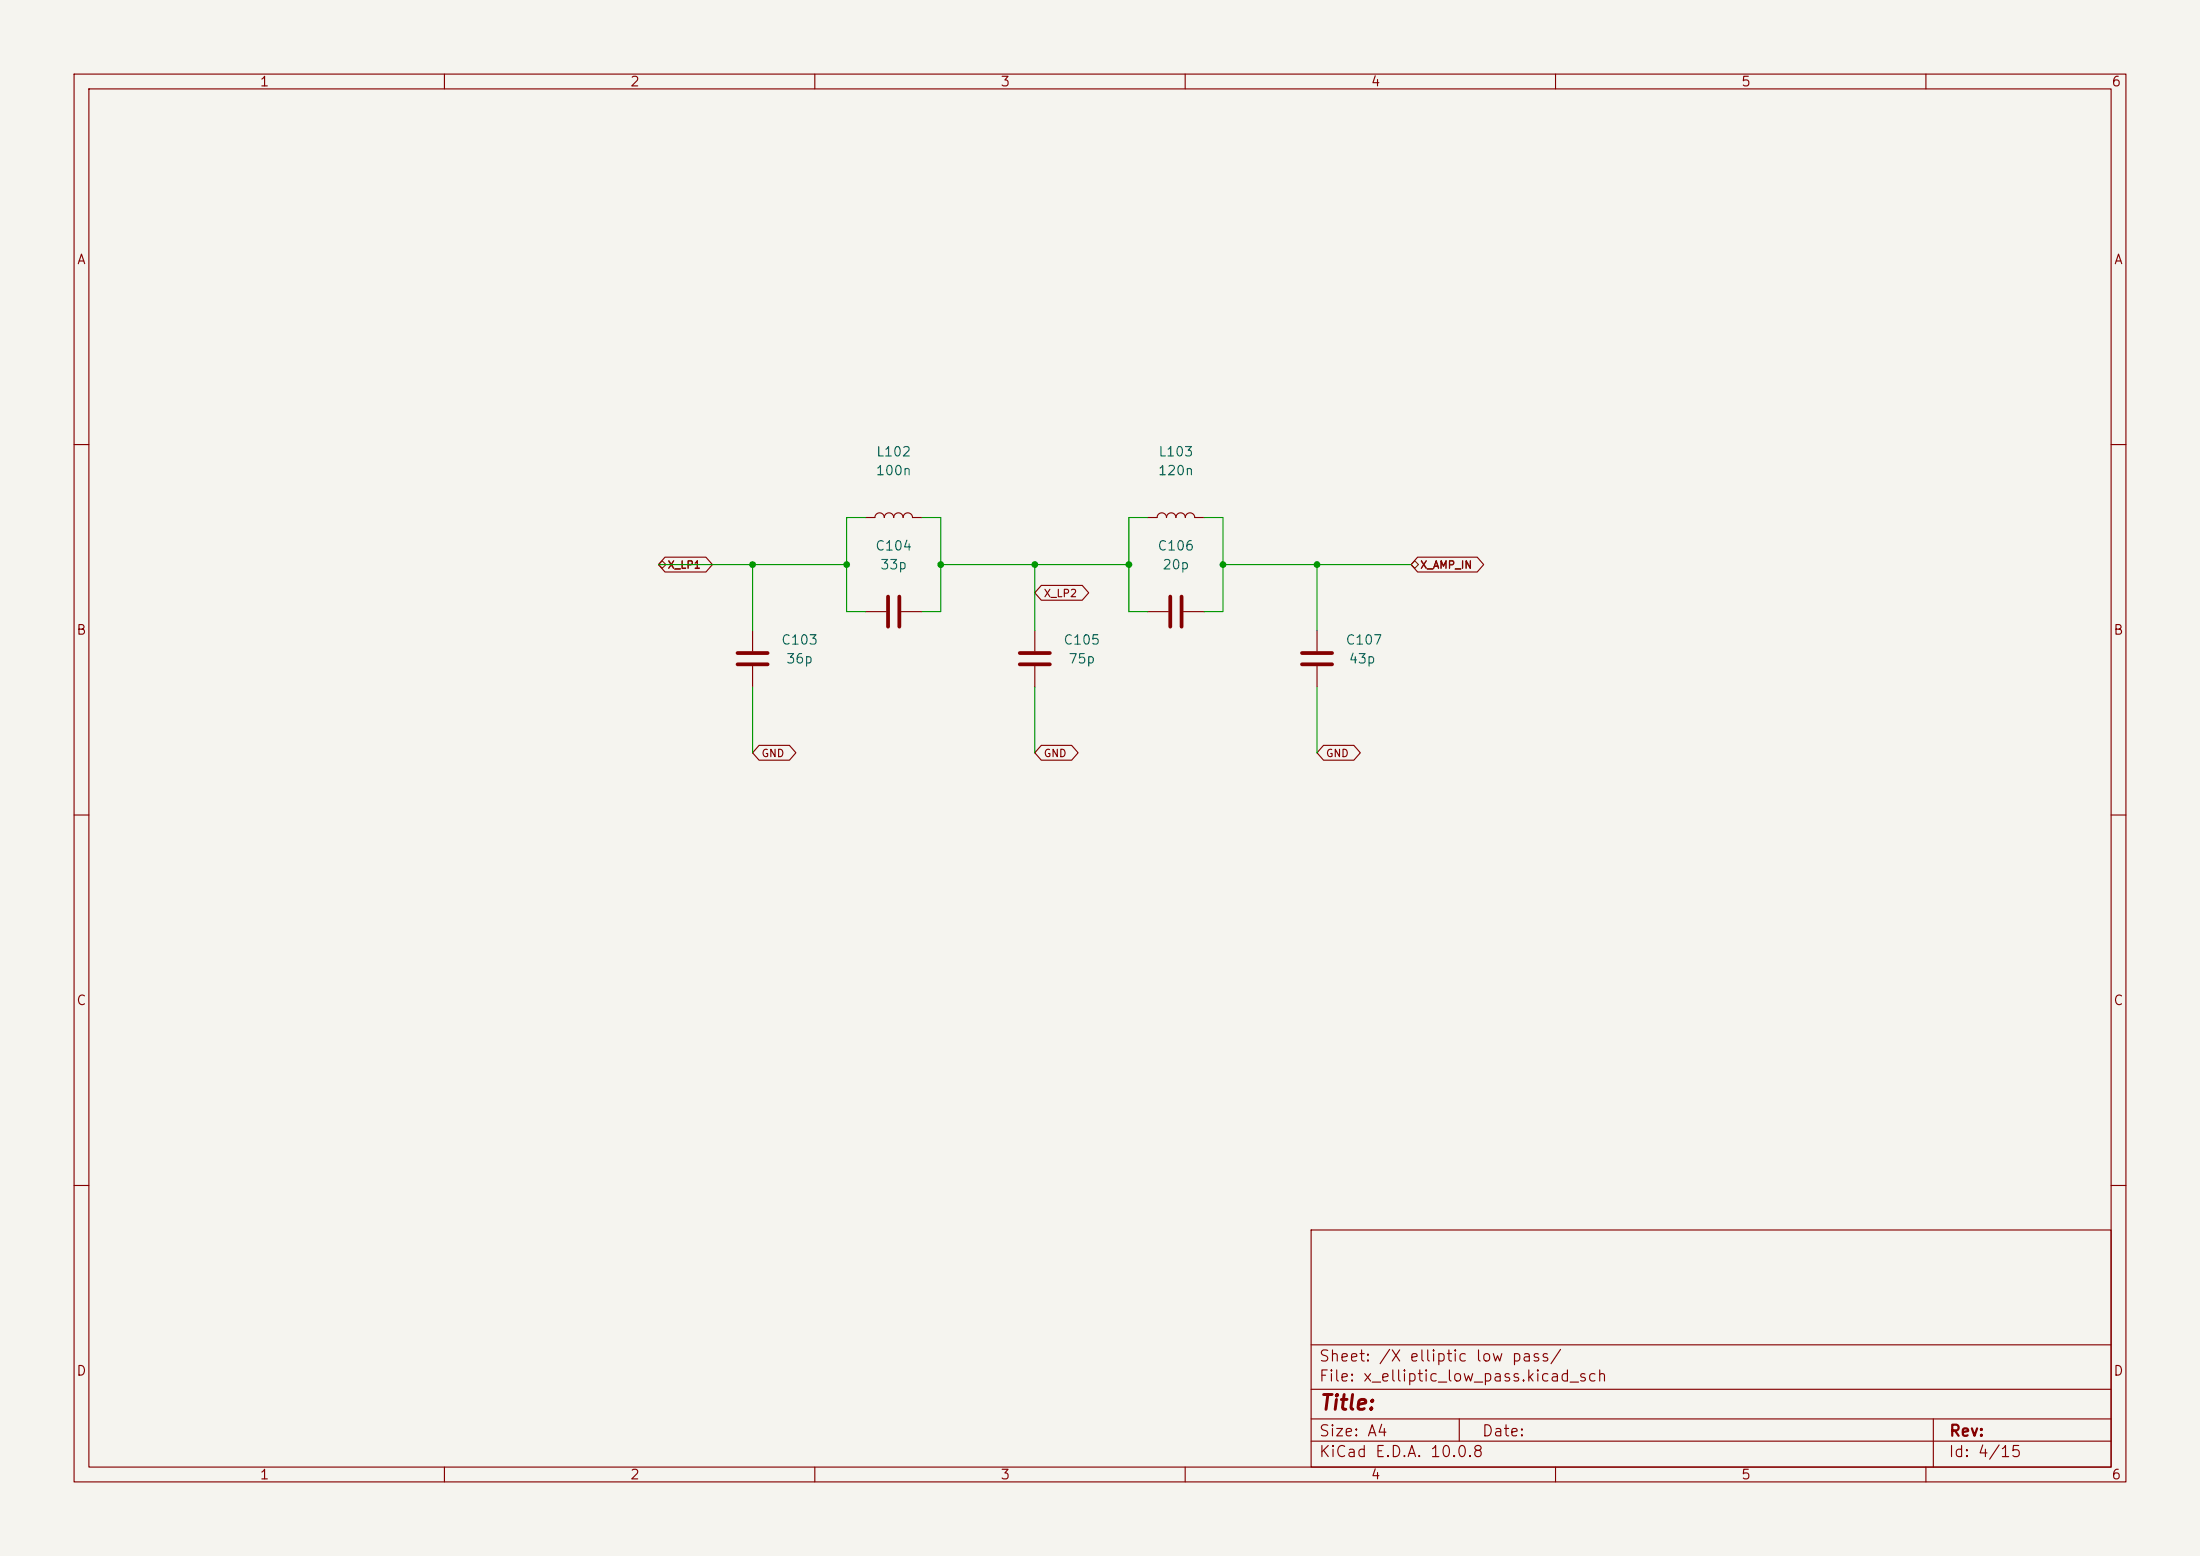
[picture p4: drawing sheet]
(kicad_sch
(version 20260306)
(generator "eeschema")
(paper "A4")
(lib_symbols (symbol "review:C105" (pin_numbers (hide yes)) (pin_names (offset 0.254)) (exclude_from_sim no) (in_bom yes) (on_board yes) (in_pos_files yes) (duplicate_pin_numbers_are_jumpers no) (property "Reference" "C" (at 0.635 2.54 0) (show_name no) (do_not_autoplace no) (effects (font (size 1.27 1.27)) (justify left))) (property "Value" "C" (at 0.635 -2.54 0) (show_name no) (do_not_autoplace no) (effects (font (size 1.27 1.27)) (justify left))) (property "Footprint" "" (at 0.9652 -3.81 0) (show_name no) (do_not_autoplace no) (hide yes) (effects (font (size 1.27 1.27)))) (property "Datasheet" "" (at 0 0 0) (show_name no) (do_not_autoplace no) (hide yes) (effects (font (size 1.27 1.27)))) (property "Description" "Unpolarized capacitor" (at 0 0 0) (show_name no) (do_not_autoplace no) (hide yes) (effects (font (size 1.27 1.27)))) (property "ki_keywords" "cap capacitor" (at 0 0 0) (show_name no) (do_not_autoplace no) (hide yes) (effects (font (size 1.27 1.27)))) (property "ki_fp_filters" "C_*" (at 0 0 0) (show_name no) (do_not_autoplace no) (hide yes) (effects (font (size 1.27 1.27)))) (symbol "C105_0_1" (polyline (pts (xy -2.032 0.762) (xy 2.032 0.762)) (stroke (width 0.508) (type default)) (fill (type none))) (polyline (pts (xy -2.032 -0.762) (xy 2.032 -0.762)) (stroke (width 0.508) (type default)) (fill (type none)))) (symbol "C105_1_1" (pin passive line (at 0 3.81 270) (length 2.794) (name "" (effects (font (size 1.27 1.27)))) (number "2" (effects (font (size 1.27 1.27))))) (pin passive line (at 0 -3.81 90) (length 2.794) (name "" (effects (font (size 1.27 1.27)))) (number "1" (effects (font (size 1.27 1.27)))))) (embedded_fonts no)) (symbol "review:C103" (pin_numbers (hide yes)) (pin_names (offset 0.254)) (exclude_from_sim no) (in_bom yes) (on_board yes) (in_pos_files yes) (duplicate_pin_numbers_are_jumpers no) (property "Reference" "C" (at 0.635 2.54 0) (show_name no) (do_not_autoplace no) (effects (font (size 1.27 1.27)) (justify left))) (property "Value" "C" (at 0.635 -2.54 0) (show_name no) (do_not_autoplace no) (effects (font (size 1.27 1.27)) (justify left))) (property "Footprint" "" (at 0.9652 -3.81 0) (show_name no) (do_not_autoplace no) (hide yes) (effects (font (size 1.27 1.27)))) (property "Datasheet" "" (at 0 0 0) (show_name no) (do_not_autoplace no) (hide yes) (effects (font (size 1.27 1.27)))) (property "Description" "Unpolarized capacitor" (at 0 0 0) (show_name no) (do_not_autoplace no) (hide yes) (effects (font (size 1.27 1.27)))) (property "ki_keywords" "cap capacitor" (at 0 0 0) (show_name no) (do_not_autoplace no) (hide yes) (effects (font (size 1.27 1.27)))) (property "ki_fp_filters" "C_*" (at 0 0 0) (show_name no) (do_not_autoplace no) (hide yes) (effects (font (size 1.27 1.27)))) (symbol "C103_0_1" (polyline (pts (xy -2.032 0.762) (xy 2.032 0.762)) (stroke (width 0.508) (type default)) (fill (type none))) (polyline (pts (xy -2.032 -0.762) (xy 2.032 -0.762)) (stroke (width 0.508) (type default)) (fill (type none)))) (symbol "C103_1_1" (pin passive line (at 0 3.81 270) (length 2.794) (name "" (effects (font (size 1.27 1.27)))) (number "2" (effects (font (size 1.27 1.27))))) (pin passive line (at 0 -3.81 90) (length 2.794) (name "" (effects (font (size 1.27 1.27)))) (number "1" (effects (font (size 1.27 1.27)))))) (embedded_fonts no)) (symbol "review:L103" (pin_numbers (hide yes)) (pin_names (offset 1.016) (hide yes)) (exclude_from_sim no) (in_bom yes) (on_board yes) (in_pos_files yes) (duplicate_pin_numbers_are_jumpers no) (property "Reference" "L" (at -1.27 0 90) (show_name no) (do_not_autoplace no) (effects (font (size 1.27 1.27)))) (property "Value" "L" (at 1.905 0 90) (show_name no) (do_not_autoplace no) (effects (font (size 1.27 1.27)))) (property "Footprint" "" (at 0 0 0) (show_name no) (do_not_autoplace no) (hide yes) (effects (font (size 1.27 1.27)))) (property "Datasheet" "" (at 0 0 0) (show_name no) (do_not_autoplace no) (hide yes) (effects (font (size 1.27 1.27)))) (property "Description" "Inductor" (at 0 0 0) (show_name no) (do_not_autoplace no) (hide yes) (effects (font (size 1.27 1.27)))) (property "ki_keywords" "inductor choke coil reactor magnetic" (at 0 0 0) (show_name no) (do_not_autoplace no) (hide yes) (effects (font (size 1.27 1.27)))) (property "ki_fp_filters" "Choke_* *Coil* Inductor_* L_*" (at 0 0 0) (show_name no) (do_not_autoplace no) (hide yes) (effects (font (size 1.27 1.27)))) (symbol "L103_0_1" (arc (start 0 2.54) (mid 0.6323 1.905) (end 0 1.27) (stroke (width 0) (type default)) (fill (type none))) (arc (start 0 1.27) (mid 0.6323 0.635) (end 0 0) (stroke (width 0) (type default)) (fill (type none))) (arc (start 0 0) (mid 0.6323 -0.635) (end 0 -1.27) (stroke (width 0) (type default)) (fill (type none))) (arc (start 0 -1.27) (mid 0.6323 -1.905) (end 0 -2.54) (stroke (width 0) (type default)) (fill (type none)))) (symbol "L103_1_1" (pin passive line (at 0 3.81 270) (length 1.27) (name "1" (effects (font (size 1.27 1.27)))) (number "2" (effects (font (size 1.27 1.27))))) (pin passive line (at 0 -3.81 90) (length 1.27) (name "2" (effects (font (size 1.27 1.27)))) (number "1" (effects (font (size 1.27 1.27)))))) (embedded_fonts no)) (symbol "review:C104" (pin_numbers (hide yes)) (pin_names (offset 0.254)) (exclude_from_sim no) (in_bom yes) (on_board yes) (in_pos_files yes) (duplicate_pin_numbers_are_jumpers no) (property "Reference" "C" (at 0.635 2.54 0) (show_name no) (do_not_autoplace no) (effects (font (size 1.27 1.27)) (justify left))) (property "Value" "C" (at 0.635 -2.54 0) (show_name no) (do_not_autoplace no) (effects (font (size 1.27 1.27)) (justify left))) (property "Footprint" "" (at 0.9652 -3.81 0) (show_name no) (do_not_autoplace no) (hide yes) (effects (font (size 1.27 1.27)))) (property "Datasheet" "" (at 0 0 0) (show_name no) (do_not_autoplace no) (hide yes) (effects (font (size 1.27 1.27)))) (property "Description" "Unpolarized capacitor" (at 0 0 0) (show_name no) (do_not_autoplace no) (hide yes) (effects (font (size 1.27 1.27)))) (property "ki_keywords" "cap capacitor" (at 0 0 0) (show_name no) (do_not_autoplace no) (hide yes) (effects (font (size 1.27 1.27)))) (property "ki_fp_filters" "C_*" (at 0 0 0) (show_name no) (do_not_autoplace no) (hide yes) (effects (font (size 1.27 1.27)))) (symbol "C104_0_1" (polyline (pts (xy -2.032 0.762) (xy 2.032 0.762)) (stroke (width 0.508) (type default)) (fill (type none))) (polyline (pts (xy -2.032 -0.762) (xy 2.032 -0.762)) (stroke (width 0.508) (type default)) (fill (type none)))) (symbol "C104_1_1" (pin passive line (at 0 3.81 270) (length 2.794) (name "" (effects (font (size 1.27 1.27)))) (number "2" (effects (font (size 1.27 1.27))))) (pin passive line (at 0 -3.81 90) (length 2.794) (name "" (effects (font (size 1.27 1.27)))) (number "1" (effects (font (size 1.27 1.27)))))) (embedded_fonts no)) (symbol "review:C106" (pin_numbers (hide yes)) (pin_names (offset 0.254)) (exclude_from_sim no) (in_bom yes) (on_board yes) (in_pos_files yes) (duplicate_pin_numbers_are_jumpers no) (property "Reference" "C" (at 0.635 2.54 0) (show_name no) (do_not_autoplace no) (effects (font (size 1.27 1.27)) (justify left))) (property "Value" "C" (at 0.635 -2.54 0) (show_name no) (do_not_autoplace no) (effects (font (size 1.27 1.27)) (justify left))) (property "Footprint" "" (at 0.9652 -3.81 0) (show_name no) (do_not_autoplace no) (hide yes) (effects (font (size 1.27 1.27)))) (property "Datasheet" "" (at 0 0 0) (show_name no) (do_not_autoplace no) (hide yes) (effects (font (size 1.27 1.27)))) (property "Description" "Unpolarized capacitor" (at 0 0 0) (show_name no) (do_not_autoplace no) (hide yes) (effects (font (size 1.27 1.27)))) (property "ki_keywords" "cap capacitor" (at 0 0 0) (show_name no) (do_not_autoplace no) (hide yes) (effects (font (size 1.27 1.27)))) (property "ki_fp_filters" "C_*" (at 0 0 0) (show_name no) (do_not_autoplace no) (hide yes) (effects (font (size 1.27 1.27)))) (symbol "C106_0_1" (polyline (pts (xy -2.032 0.762) (xy 2.032 0.762)) (stroke (width 0.508) (type default)) (fill (type none))) (polyline (pts (xy -2.032 -0.762) (xy 2.032 -0.762)) (stroke (width 0.508) (type default)) (fill (type none)))) (symbol "C106_1_1" (pin passive line (at 0 3.81 270) (length 2.794) (name "" (effects (font (size 1.27 1.27)))) (number "2" (effects (font (size 1.27 1.27))))) (pin passive line (at 0 -3.81 90) (length 2.794) (name "" (effects (font (size 1.27 1.27)))) (number "1" (effects (font (size 1.27 1.27)))))) (embedded_fonts no)) (symbol "review:L102" (pin_numbers (hide yes)) (pin_names (offset 1.016) (hide yes)) (exclude_from_sim no) (in_bom yes) (on_board yes) (in_pos_files yes) (duplicate_pin_numbers_are_jumpers no) (property "Reference" "L" (at -1.27 0 90) (show_name no) (do_not_autoplace no) (effects (font (size 1.27 1.27)))) (property "Value" "L" (at 1.905 0 90) (show_name no) (do_not_autoplace no) (effects (font (size 1.27 1.27)))) (property "Footprint" "" (at 0 0 0) (show_name no) (do_not_autoplace no) (hide yes) (effects (font (size 1.27 1.27)))) (property "Datasheet" "" (at 0 0 0) (show_name no) (do_not_autoplace no) (hide yes) (effects (font (size 1.27 1.27)))) (property "Description" "Inductor" (at 0 0 0) (show_name no) (do_not_autoplace no) (hide yes) (effects (font (size 1.27 1.27)))) (property "ki_keywords" "inductor choke coil reactor magnetic" (at 0 0 0) (show_name no) (do_not_autoplace no) (hide yes) (effects (font (size 1.27 1.27)))) (property "ki_fp_filters" "Choke_* *Coil* Inductor_* L_*" (at 0 0 0) (show_name no) (do_not_autoplace no) (hide yes) (effects (font (size 1.27 1.27)))) (symbol "L102_0_1" (arc (start 0 2.54) (mid 0.6323 1.905) (end 0 1.27) (stroke (width 0) (type default)) (fill (type none))) (arc (start 0 1.27) (mid 0.6323 0.635) (end 0 0) (stroke (width 0) (type default)) (fill (type none))) (arc (start 0 0) (mid 0.6323 -0.635) (end 0 -1.27) (stroke (width 0) (type default)) (fill (type none))) (arc (start 0 -1.27) (mid 0.6323 -1.905) (end 0 -2.54) (stroke (width 0) (type default)) (fill (type none)))) (symbol "L102_1_1" (pin passive line (at 0 3.81 270) (length 1.27) (name "1" (effects (font (size 1.27 1.27)))) (number "2" (effects (font (size 1.27 1.27))))) (pin passive line (at 0 -3.81 90) (length 1.27) (name "2" (effects (font (size 1.27 1.27)))) (number "1" (effects (font (size 1.27 1.27)))))) (embedded_fonts no)) (symbol "review:C107" (pin_numbers (hide yes)) (pin_names (offset 0.254)) (exclude_from_sim no) (in_bom yes) (on_board yes) (in_pos_files yes) (duplicate_pin_numbers_are_jumpers no) (property "Reference" "C" (at 0.635 2.54 0) (show_name no) (do_not_autoplace no) (effects (font (size 1.27 1.27)) (justify left))) (property "Value" "C" (at 0.635 -2.54 0) (show_name no) (do_not_autoplace no) (effects (font (size 1.27 1.27)) (justify left))) (property "Footprint" "" (at 0.9652 -3.81 0) (show_name no) (do_not_autoplace no) (hide yes) (effects (font (size 1.27 1.27)))) (property "Datasheet" "" (at 0 0 0) (show_name no) (do_not_autoplace no) (hide yes) (effects (font (size 1.27 1.27)))) (property "Description" "Unpolarized capacitor" (at 0 0 0) (show_name no) (do_not_autoplace no) (hide yes) (effects (font (size 1.27 1.27)))) (property "ki_keywords" "cap capacitor" (at 0 0 0) (show_name no) (do_not_autoplace no) (hide yes) (effects (font (size 1.27 1.27)))) (property "ki_fp_filters" "C_*" (at 0 0 0) (show_name no) (do_not_autoplace no) (hide yes) (effects (font (size 1.27 1.27)))) (symbol "C107_0_1" (polyline (pts (xy -2.032 0.762) (xy 2.032 0.762)) (stroke (width 0.508) (type default)) (fill (type none))) (polyline (pts (xy -2.032 -0.762) (xy 2.032 -0.762)) (stroke (width 0.508) (type default)) (fill (type none)))) (symbol "C107_1_1" (pin passive line (at 0 3.81 270) (length 2.794) (name "" (effects (font (size 1.27 1.27)))) (number "2" (effects (font (size 1.27 1.27))))) (pin passive line (at 0 -3.81 90) (length 2.794) (name "" (effects (font (size 1.27 1.27)))) (number "1" (effects (font (size 1.27 1.27)))))) (embedded_fonts no)))
(symbol (lib_id "review:C105") (at 139.7 88.9 180) (unit 1) (body_style 1) (exclude_from_sim no) (in_bom yes) (on_board yes) (in_pos_files yes) (dnp no) (property "Reference" "C105" (at 146.05 86.36 0) (show_name no) (do_not_autoplace no) (effects (font (size 1.27 1.27)))) (property "Value" "75p" (at 146.05 88.9 0) (show_name no) (do_not_autoplace no) (effects (font (size 1.27 1.27)))) (property "Footprint" "metantenna:0805" (at 138.7348 85.09 0) (hide yes) (show_name no) (do_not_autoplace no) (effects (font (size 1.27 1.27)))) (property "Datasheet" "https://yageogroup.com/download/specsheet/CC0805JRNPO9BN750" (at 139.7 88.9 0) (hide yes) (show_name no) (do_not_autoplace no) (effects (font (size 1.27 1.27)))) (property "Description" "Cost-down candidate; CC0805JRNPO9BN750; +/-5%; RF characterization required" (at 139.7 88.9 0) (show_name no) (do_not_autoplace no) (effects (font (size 1.27 1.27)) (hide yes))) (property "MPN" "CC0805JRNPO9BN750" (at 0 0 0) (effects (font (size 1 1)) (hide yes))))
(symbol (lib_id "review:C103") (at 101.6 88.9 180) (unit 1) (body_style 1) (exclude_from_sim no) (in_bom yes) (on_board yes) (in_pos_files yes) (dnp no) (property "Reference" "C103" (at 107.95 86.36 0) (show_name no) (do_not_autoplace no) (effects (font (size 1.27 1.27)))) (property "Value" "36p" (at 107.95 88.9 0) (show_name no) (do_not_autoplace no) (effects (font (size 1.27 1.27)))) (property "Footprint" "metantenna:0805" (at 100.6348 85.09 0) (hide yes) (show_name no) (do_not_autoplace no) (effects (font (size 1.27 1.27)))) (property "Datasheet" "https://yageogroup.com/download/specsheet/CC0805JRNPO9BN360" (at 101.6 88.9 0) (hide yes) (show_name no) (do_not_autoplace no) (effects (font (size 1.27 1.27)))) (property "Description" "Cost-down candidate; CC0805JRNPO9BN360; +/-5%; RF characterization required" (at 101.6 88.9 0) (show_name no) (do_not_autoplace no) (effects (font (size 1.27 1.27)) (hide yes))) (property "MPN" "CC0805JRNPO9BN360" (at 0 0 0) (effects (font (size 1 1)) (hide yes))))
(symbol (lib_id "review:L103") (at 158.75 69.85 270) (mirror x) (unit 1) (body_style 1) (exclude_from_sim no) (in_bom yes) (on_board yes) (in_pos_files yes) (dnp no) (property "Reference" "L103" (at 158.75 60.96 90) (show_name no) (do_not_autoplace no) (effects (font (size 1.27 1.27)))) (property "Value" "120n" (at 158.75 63.5 90) (show_name no) (do_not_autoplace no) (effects (font (size 1.27 1.27)))) (property "Footprint" "metantenna:0805" (at 158.75 69.85 0) (hide yes) (show_name no) (do_not_autoplace no) (effects (font (size 1.27 1.27)))) (property "Datasheet" "" (at 158.75 69.85 0) (hide yes) (show_name no) (do_not_autoplace no) (effects (font (size 1.27 1.27)))) (property "Description" "" (at 158.75 69.85 0) (show_name no) (do_not_autoplace no) (effects (font (size 1.27 1.27)) (hide yes))) (property "MPN" "0805HP-121XGRC" (at 0 0 0) (effects (font (size 1 1)) (hide yes))))
(symbol (lib_id "review:C104") (at 120.65 82.55 270) (unit 1) (body_style 1) (exclude_from_sim no) (in_bom yes) (on_board yes) (in_pos_files yes) (dnp no) (property "Reference" "C104" (at 120.65 73.66 90) (show_name no) (do_not_autoplace no) (effects (font (size 1.27 1.27)))) (property "Value" "33p" (at 120.65 76.2 90) (show_name no) (do_not_autoplace no) (effects (font (size 1.27 1.27)))) (property "Footprint" "metantenna:0805" (at 116.84 83.5152 0) (hide yes) (show_name no) (do_not_autoplace no) (effects (font (size 1.27 1.27)))) (property "Datasheet" "https://yageogroup.com/download/specsheet/CC0805JRNPO9BN330" (at 120.65 82.55 0) (hide yes) (show_name no) (do_not_autoplace no) (effects (font (size 1.27 1.27)))) (property "Description" "Cost-down candidate; CC0805JRNPO9BN330; +/-5%; RF characterization required" (at 120.65 82.55 0) (show_name no) (do_not_autoplace no) (effects (font (size 1.27 1.27)) (hide yes))) (property "MPN" "CC0805JRNPO9BN330" (at 0 0 0) (effects (font (size 1 1)) (hide yes))))
(symbol (lib_id "review:C106") (at 158.75 82.55 270) (unit 1) (body_style 1) (exclude_from_sim no) (in_bom yes) (on_board yes) (in_pos_files yes) (dnp no) (property "Reference" "C106" (at 158.75 73.66 90) (show_name no) (do_not_autoplace no) (effects (font (size 1.27 1.27)))) (property "Value" "20p" (at 158.75 76.2 90) (show_name no) (do_not_autoplace no) (effects (font (size 1.27 1.27)))) (property "Footprint" "metantenna:0805" (at 154.94 83.5152 0) (hide yes) (show_name no) (do_not_autoplace no) (effects (font (size 1.27 1.27)))) (property "Datasheet" "https://yageogroup.com/download/specsheet/CC0805JRNPO9BN200" (at 158.75 82.55 0) (hide yes) (show_name no) (do_not_autoplace no) (effects (font (size 1.27 1.27)))) (property "Description" "Cost-down candidate; CC0805JRNPO9BN200; +/-5%; RF characterization required" (at 158.75 82.55 0) (show_name no) (do_not_autoplace no) (effects (font (size 1.27 1.27)) (hide yes))) (property "MPN" "CC0805JRNPO9BN200" (at 0 0 0) (effects (font (size 1 1)) (hide yes))))
(symbol (lib_id "review:L102") (at 120.65 69.85 270) (mirror x) (unit 1) (body_style 1) (exclude_from_sim no) (in_bom yes) (on_board yes) (in_pos_files yes) (dnp no) (property "Reference" "L102" (at 120.65 60.96 90) (show_name no) (do_not_autoplace no) (effects (font (size 1.27 1.27)))) (property "Value" "100n" (at 120.65 63.5 90) (show_name no) (do_not_autoplace no) (effects (font (size 1.27 1.27)))) (property "Footprint" "metantenna:APV2012" (at 120.65 69.85 0) (hide yes) (show_name no) (do_not_autoplace no) (effects (font (size 1.27 1.27)))) (property "Datasheet" "https://www.apvind.com/public/upload/20250320/4fc1cd2e99a682c5cde5d3172fbe53ae.pdf" (at 120.65 69.85 0) (hide yes) (show_name no) (do_not_autoplace no) (effects (font (size 1.27 1.27)))) (property "Description" "Cost-down candidate; AHW2012C-R10JTF; +/-5%; RF characterization required" (at 120.65 69.85 0) (show_name no) (do_not_autoplace no) (effects (font (size 1.27 1.27)) (hide yes))) (property "MPN" "AHW2012C-R10JTF" (at 0 0 0) (effects (font (size 1 1)) (hide yes))))
(symbol (lib_id "review:C107") (at 177.8 88.9 180) (unit 1) (body_style 1) (exclude_from_sim no) (in_bom yes) (on_board yes) (in_pos_files yes) (dnp no) (property "Reference" "C107" (at 184.15 86.36 0) (show_name no) (do_not_autoplace no) (effects (font (size 1.27 1.27)))) (property "Value" "43p" (at 183.896 88.9 0) (show_name no) (do_not_autoplace no) (effects (font (size 1.27 1.27)))) (property "Footprint" "metantenna:0805" (at 176.8348 85.09 0) (hide yes) (show_name no) (do_not_autoplace no) (effects (font (size 1.27 1.27)))) (property "Datasheet" "https://yageogroup.com/download/specsheet/CC0805JRNPO9BN430" (at 177.8 88.9 0) (hide yes) (show_name no) (do_not_autoplace no) (effects (font (size 1.27 1.27)))) (property "Description" "Cost-down candidate; CC0805JRNPO9BN430; +/-5%; RF characterization required" (at 177.8 88.9 0) (show_name no) (do_not_autoplace no) (effects (font (size 1.27 1.27)) (hide yes))) (property "MPN" "CC0805JRNPO9BN430" (at 0 0 0) (effects (font (size 1 1)) (hide yes))))
(wire (pts (xy 165.1 69.85) (xy 165.1 76.2)) (stroke (width 0) (type default)))
(wire (pts (xy 114.3 69.85) (xy 114.3 82.55)) (stroke (width 0) (type default)))
(wire (pts (xy 101.6 76.2) (xy 101.6 85.09)) (stroke (width 0) (type default)))
(wire (pts (xy 154.94 82.55) (xy 152.4 82.55)) (stroke (width 0) (type default)))
(wire (pts (xy 127 76.2) (xy 139.7 76.2)) (stroke (width 0) (type default)))
(wire (pts (xy 152.4 69.85) (xy 154.94 69.85)) (stroke (width 0) (type default)))
(wire (pts (xy 177.8 76.2) (xy 190.5 76.2)) (stroke (width 0) (type default)))
(wire (pts (xy 114.3 82.55) (xy 116.84 82.55)) (stroke (width 0) (type default)))
(wire (pts (xy 162.56 69.85) (xy 165.1 69.85)) (stroke (width 0) (type default)))
(wire (pts (xy 88.9 76.2) (xy 101.6 76.2)) (stroke (width 0) (type default)))
(wire (pts (xy 165.1 76.2) (xy 165.1 82.55)) (stroke (width 0) (type default)))
(wire (pts (xy 139.7 76.2) (xy 139.7 85.09)) (stroke (width 0) (type default)))
(wire (pts (xy 116.84 69.85) (xy 114.3 69.85)) (stroke (width 0) (type default)))
(wire (pts (xy 162.56 82.55) (xy 165.1 82.55)) (stroke (width 0) (type default)))
(wire (pts (xy 124.46 69.85) (xy 127 69.85)) (stroke (width 0) (type default)))
(wire (pts (xy 101.6 76.2) (xy 114.3 76.2)) (stroke (width 0) (type default)))
(wire (pts (xy 101.6 92.71) (xy 101.6 101.6)) (stroke (width 0) (type default)))
(wire (pts (xy 139.7 76.2) (xy 152.4 76.2)) (stroke (width 0) (type default)))
(wire (pts (xy 152.4 69.85) (xy 152.4 82.55)) (stroke (width 0) (type default)))
(wire (pts (xy 127 76.2) (xy 127 82.55)) (stroke (width 0) (type default)))
(wire (pts (xy 139.7 92.71) (xy 139.7 101.6)) (stroke (width 0) (type default)))
(wire (pts (xy 177.8 92.71) (xy 177.8 101.6)) (stroke (width 0) (type default)))
(wire (pts (xy 177.8 76.2) (xy 177.8 85.09)) (stroke (width 0) (type default)))
(wire (pts (xy 124.46 82.55) (xy 127 82.55)) (stroke (width 0) (type default)))
(wire (pts (xy 127 69.85) (xy 127 76.2)) (stroke (width 0) (type default)))
(wire (pts (xy 165.1 76.2) (xy 177.8 76.2)) (stroke (width 0) (type default)))
(junction (at 114.3 76.2) (diameter 0) (color 0 0 0 0))
(junction (at 101.6 76.2) (diameter 0) (color 0 0 0 0))
(junction (at 177.8 76.2) (diameter 0) (color 0 0 0 0))
(junction (at 165.1 76.2) (diameter 0) (color 0 0 0 0))
(junction (at 139.7 76.2) (diameter 0) (color 0 0 0 0))
(junction (at 152.4 76.2) (diameter 0) (color 0 0 0 0))
(junction (at 127 76.2) (diameter 0) (color 0 0 0 0))
(global_label "GND" (shape bidirectional) (at 139.7 101.6 0) (effects (font (size 1 1)) (justify left)))
(global_label "X_LP2" (shape bidirectional) (at 139.7 80.01 0) (effects (font (size 1 1)) (justify left)))
(global_label "GND" (shape bidirectional) (at 101.6 101.6 0) (effects (font (size 1 1)) (justify left)))
(global_label "X_LP1" (shape bidirectional) (at 88.9 76.2 0) (effects (font (size 1 1)) (justify left)))
(global_label "X_AMP_IN" (shape bidirectional) (at 190.5 76.2 0) (effects (font (size 1 1)) (justify left)))
(global_label "GND" (shape bidirectional) (at 177.8 101.6 0) (effects (font (size 1 1)) (justify left)))
(hierarchical_label "X_LP1" (shape bidirectional) (at 88.9 76.2 0) (effects (font (size 1 1)) (justify left)))
(hierarchical_label "X_AMP_IN" (shape bidirectional) (at 190.5 76.2 0) (effects (font (size 1 1)) (justify left))))
